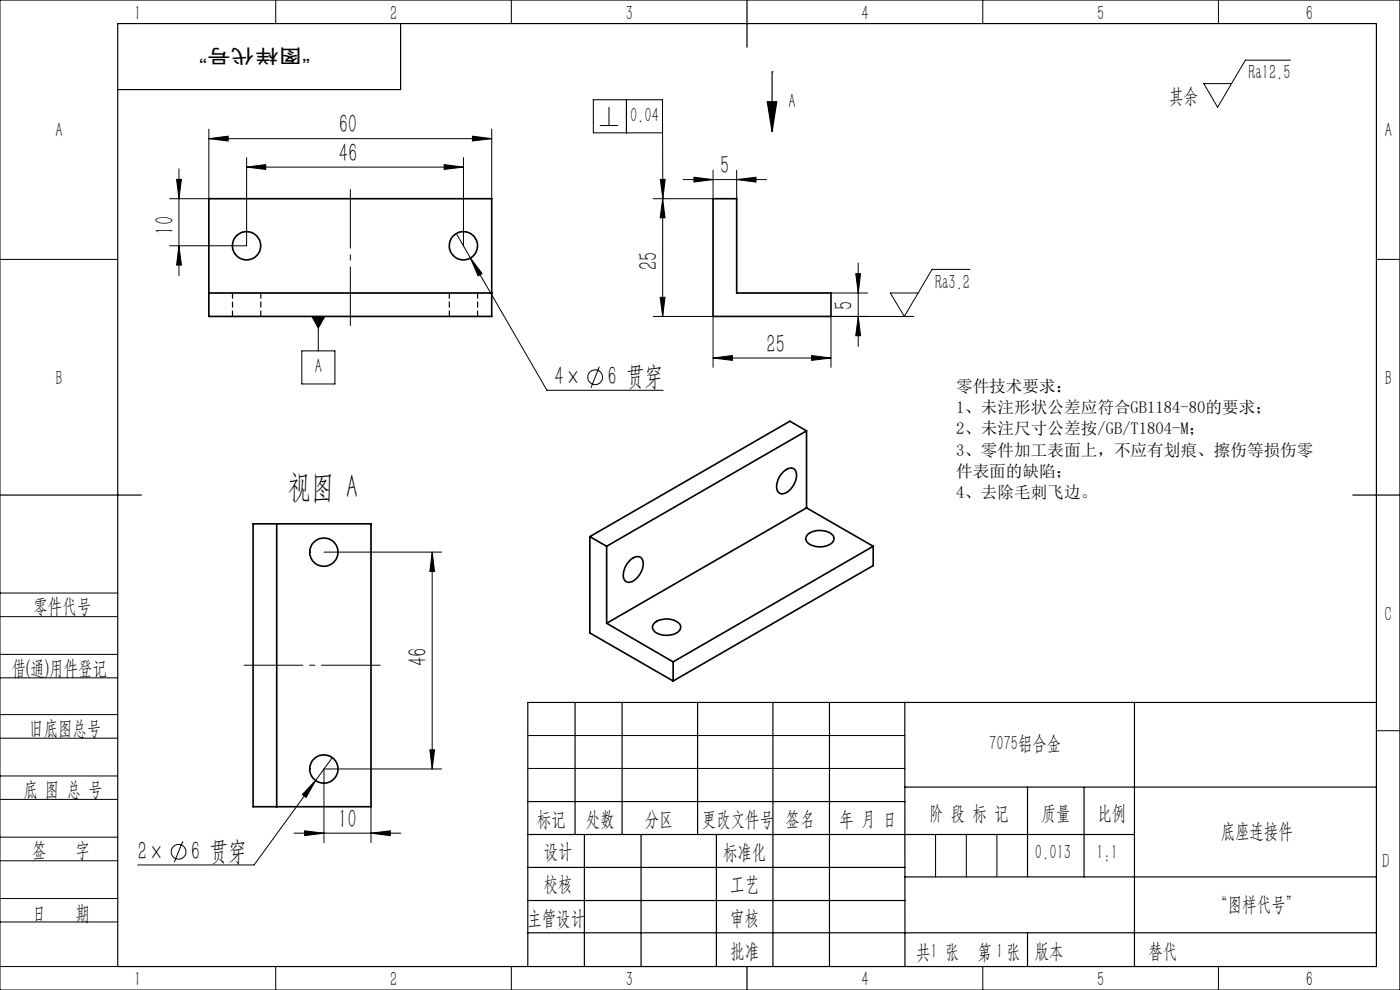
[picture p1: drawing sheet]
<svg xmlns="http://www.w3.org/2000/svg" width="297mm" height="210mm" viewBox="0 0 297 210" stroke-linecap="round" stroke-linejoin="round" font-family="sans-serif">
<g fill="none" stroke="#000" stroke-width=".35">
<path d="M44.3 42.1h60v25h-60zM151.3 42.1h5v20.1h20v4.9h-25zM44.3 62.2h60M171.1 91.4l-42.4 24.5M171.1 91.4v16.3M171.1 91.4l-3.5-2-42.5 24.4M53.7 111.1h25v60h-25zM58.7 111.1v60M125.1 113.8l3.6 2.1M125.1 113.8v20.5l17.7 10.2M128.7 115.9v16.3M133.5 119.1a1.83 1.83 0 0 1 2.6-.7 3.8 3.8 0 0 1-1.6 4.7 1.32 1.32 0 0 1-1.6 .3 1.32 1.32 0 0 1-.7-1.5 4.7 4.7 0 0 1 1.3-2.8z"/>
<path d="M166 100.3a1.89 1.89 0 0 1 2.6-.7 3.8 3.8 0 0 1-1.6 4.8 1.33 1.33 0 0 1-1.6 .2 1.33 1.33 0 0 1-.7-1.5 4.7 4.7 0 0 1 1.3-2.8zM171.1 107.7l-42.4 24.5M171.1 107.7l14.1 8.2M171.3 113.4a4.1 4.1 0 0 1 5.5 .4 1.73 1.73 0 0 1-1.6 2 4 4 0 0 1-4.1-1l-.1-.7zM185.2 115.9v4.1l-42.4 24.5M185.2 115.9l-42.4 24.5M128.7 132.2l14.1 8.2M138.8 132.2a4 4 0 0 1 5.5 .4 1.72 1.72 0 0 1-1.6 2 3.7 3.7 0 0 1-4.2-1.2l-.1-.5zM142.8 140.4v4.1"/>
<circle cx="52.3" cy="52.1" r="3"/>
<circle cx="98.3" cy="52.1" r="3"/>
<circle cx="68.7" cy="117.1" r="2.99"/>
<circle cx="68.7" cy="163.1" r="2.99"/>
</g>
<g fill="none" stroke="#000" stroke-width=".21">
<path d="M0 0h297v210h-297zM58.5 0v5M108.5 0v5M208.5 0v5M258.5 0v5M273.8 12.8h-9.6l-5.9 9.9-2.9-5h5.9M37.5 38.1h1l-.5 4zM38 35.8v22.7M44.3 29.4l4.1-.5v1zM44.3 27.4v14.7h-8.3M44.3 29.4h60M52.3 35.4l4.1-.5v1z"/>
<path d="M52.3 33.4v18.7h-16.3M52.3 35.4h46M94.2 34.9l4.1 .5-4.1 .5zM98.3 33.4v18.7M100.2 28.9l4.1 .5-4.1 .5zM104.3 27.4v14.7M125.9 21.2h14.6v7h-14.6zM127.2 26.6h4M129.2 22.7v3.9M132.9 21.2v7M140.1 38.1h1l-.5 4zM140.5 24.7l.1 17.4"/>
<path d="M144.9 38.1h17.7M147.2 37.6l4.1 .5-4.1 .5zM151.3 36.1v6h-12.7M156.3 38.1l4.1-.5v1zM156.3 36.1v6M0 55h25M38 52.1l.5 4.1h-1zM96.8 49.5l3 5.2M99.8 54.7l2.5 3.3-.9 .5zM99.8 54.7l16.2 28.1h24.7M140.6 42.1l.5 4.1h-1zM140.6 42.1v25"/>
<path d="M181.5 58.1h1.1l-.5 4.1zM182.1 55.8v17.7M205.8 57.1h-8.1l-5.9 10-2.9-4.9h5.9M292 55h5M64 74.4h7v7h-7zM66.1 67.1h2.8l-1.4 2.5zM67.5 67.1v7.3M127.1 77.8l-1.7 4.5M138.6 67.1h12.7v10.8M140.1 63.1h1l-.5 4zM151.3 75.9l4.1-.5v1zM151.3 75.9h25"/>
<path d="M172.2 75.4l4.1 .5-4.1 .5zM176.3 62.2h7.7M182.1 67.1l.5 4.1h-1.1zM193.9 67.1h-17.6v10.8M68.7 117.1h25M91.7 117.1l.5 4.1h-1zM91.7 117.1v46M0 138.8h25M0 125.8h25M0 130.8h25M0 143.8h25M0 156.6h25"/>
<path d="M0 151.6h25M91.2 159.1h1l-.5 4zM112 156h80M292 155h5M0 169.6h25M0 164.6h25M0 177.6h25M38.8 178.5l-1.8 4.4M62.4 176.7h22.7M64.6 176.2l4.1 .5-4.1 .6zM67 165.6l-2.1 3.5-.8-.6zM70.5 160.7l-16.6 22.8h-24.7"/>
<path d="M78.7 176.7l4.1-.5v1.1zM78.7 171.1v7.6M93.7 163.1h-25v15.6M112 163h80M198.5 177v9M205 177v9M211.5 177v9M0 182.6h25M0 190.6h25M0 195.6h25M0 205h25M58.5 205v5"/>
<path d="M108.5 205v5M208.5 205v5M258.5 205v5"/>
<circle cx="126.2" cy="80" r="1.56"/>
<circle cx="37.9" cy="180.7" r="1.56"/>
</g>
<g fill="none" stroke="#000" stroke-width=".25">
<path d="M25 5h267v200h-267zM85 5v14h-60M158.5 0v10M163.8 15.2h.1M163.8 15.2v12.7M162.8 21.6h2l-1 6.3zM0 105h30M287 105h10M122 149v28M132 149v28M148 149v28M164 149v56"/>
<path d="M176 149v56M191.9 149l.1 56M240.7 149v56M292 149h-180v56M112 177h128.7M112 170h80M124 177v28M136 177v28M152 177v28M191.9 167h100.1M218 167v18.9M230 167v19"/>
<path d="M112 197.9h180M112 184h80M112 191h80M192 186h100M218 197.9v7.1M158.5 205v5"/>
</g>
<path d="M74.3 69.1v-29M80.7 141.1h-29" fill="none" stroke="#000" stroke-width=".21" stroke-dasharray="30.5 1.3 1.3 1.3" stroke-dashoffset="17.9" stroke-linecap="butt"/>
<path d="M49.3 62.1v5M55.3 62.1v5M95.3 62.1v5M101.3 62.1v5" fill="none" stroke="#000" stroke-width=".25" stroke-dasharray="1.3 .6" stroke-linecap="butt"/>
<g fill="#000">
<path d="M162.8 21.6h2l-1 6.3zM140.1 38.1h1l-.5 4zM66.1 67.1h2.8l-1.4 2.5zM67 165.6l-2.1 3.5-.8-.6z"/>
<path d="M44.3 29.4l4.1-.5v1zM100.2 28.9l4.1 .5-4.1 .5zM99.8 54.7l1.6 3.8 .9-.5zM52.3 35.4l4.1-.5v1zM94.2 34.9l4.1 .5-4.1 .5z"/>
<path d="M156.3 38.1l4.1-.5v1zM147.2 37.6l4.1 .5-4.1 .5z"/>
<path d="M37.5 38.1h1l-.5 4zM38 52.1l.5 4.1h-1zM140.6 42.1l.5 4.1h-1zM140.1 63.1h1l-.5 4z"/>
<path d="M151.3 75.9l4.1-.5v1zM172.2 75.4l4.1 .5-4.1 .5z"/>
<path d="M182.1 67.1l.5 4.1h-1.1zM181.5 58.1h1.1l-.5 4.1z"/>
<path d="M91.7 117.1l.5 4.1h-1zM91.2 159.1h1l-.5 4z"/>
<path d="M78.7 176.7l4.1-.5v1.1zM64.6 176.2l4.1 .5-4.1 .6z"/>
</g>
<text font-size="7.1" x="61.1" y="105.7">视图 A</text>
<g font-size="5.6">
<text x="71.8" y="28.3">60</text>
<text x="71.8" y="34.3">46</text>
<text x="152.8" y="37">5</text>
<text x="36.9" y="49.8" transform="rotate(-90 36.9 49.8)">10</text>
<text x="139.5" y="57.3" transform="rotate(-90 139.5 57.3)">25</text>
<text x="180.9" y="65.9" transform="rotate(-90 180.9 65.9)">5</text>
<text x="162.6" y="74.8">25</text>
<text x="117.6" y="81.7">4×</text>
<text x="128.9" y="81.7">6 贯穿</text>
<text x="90.6" y="141.4" transform="rotate(-90 90.6 141.4)">46</text>
<text x="71.7" y="175.6">10</text>
<text x="29.2" y="182.3">2×</text>
<text x="40.5" y="182.3">6 贯穿</text>
</g>
<g font-size="4.4">
<text x="28.5" y="4.1">1</text>
<text x="82.7" y="4.1">2</text>
<text x="132.7" y="4.1">3</text>
<text x="182.7" y="4.1">4</text>
<text x="232.7" y="4.1">5</text>
<text x="277" y="4.1">6</text>
<text x="264.9" y="16.9">Ra12.5</text>
<text x="167.3" y="22.9">A</text>
<text x="248" y="21.9">其余</text>
<text x="11.7" y="29.1">A</text>
<text x="133.7" y="25.9">0.04</text>
<text x="293.8" y="29.1">A</text>
<text x="198.4" y="61.2">Ra3.2</text>
<text x="11.7" y="81.6">B</text>
<text x="66.8" y="79.2">A</text>
<text x="293.8" y="81.6">B</text>
<text x="7.1" y="130.1">零件代号</text>
<text x="293.7" y="131.6">C</text>
<text x="2.5" y="143.2">借(通)用件登记</text>
<text x="6.2" y="155.8">旧底图总号</text>
<text x="209.9" y="159.1">7075铝合金</text>
<text x="5" y="168.9">底 图 总 号</text>
<text x="197.1" y="173.8">阶 段 标 记</text>
<text x="221" y="173.8">质量</text>
<text x="232.8" y="173.8">比例</text>
<text x="113.9" y="175.2">标记</text>
<text x="124.3" y="175.2">处数</text>
<text x="136.8" y="175.2">分区</text>
<text x="148.9" y="175.2">更改文件号</text>
<text x="166.7" y="175.2">签名</text>
<text x="178.1" y="175.2">年 月 日</text>
<text x="259" y="177.8">底座连接件</text>
<text x="6.8" y="181.9">签</text>
<text x="16" y="181.9">字</text>
<text x="115.3" y="182.1">设计</text>
<text x="153.4" y="182.2">标准化</text>
<text x="219.6" y="182.1">0.013</text>
<text x="232.6" y="182.1">1:1</text>
<text x="293.2" y="184.1">D</text>
<text x="115.3" y="189">校核</text>
<text x="154.9" y="189">工艺</text>
<text x="6.8" y="195.2">日</text>
<text x="16" y="195.2">期</text>
<text x="111.9" y="196.2">主管设计</text>
<text x="154.9" y="196.2">审核</text>
<text x="257.4" y="193.2">“图样代号”</text>
<text x="154.9" y="203.1">批准</text>
<text x="194.4" y="203.4">共 张</text>
<text x="197.4" y="203.1">1</text>
<text x="207.4" y="203.4">第 张</text>
<text x="211.3" y="203.1">1</text>
<text x="219.5" y="203.1">版本</text>
<text x="243.6" y="203.1">替代</text>
<text x="28.5" y="209.1">1</text>
<text x="82.7" y="209.1">2</text>
<text x="132.7" y="209.1">3</text>
<text x="182.7" y="209.1">4</text>
<text x="232.7" y="209.1">5</text>
<text x="277" y="209.1">6</text>
</g>
<text font-size="4.1" x="65.8" y="10.4" transform="rotate(-180 65.8 10.4)">“图样代号”</text>
<g font-size="3.5">
<text x="202.8" y="83.1">零件技术要求：</text>
<text x="202.8" y="87.6">1、未注形状公差应符合GB1184-80的要求；</text>
<text x="202.8" y="92.1">2、未注尺寸公差按/GB/T1804-M；</text>
<text x="202.8" y="96.7">3、零件加工表面上，不应有划痕、擦伤等损伤零</text>
<text x="202.8" y="101.2">件表面的缺陷；</text>
<text x="202.8" y="105.7">4、去除毛刺飞边。</text>
</g>
</svg>
